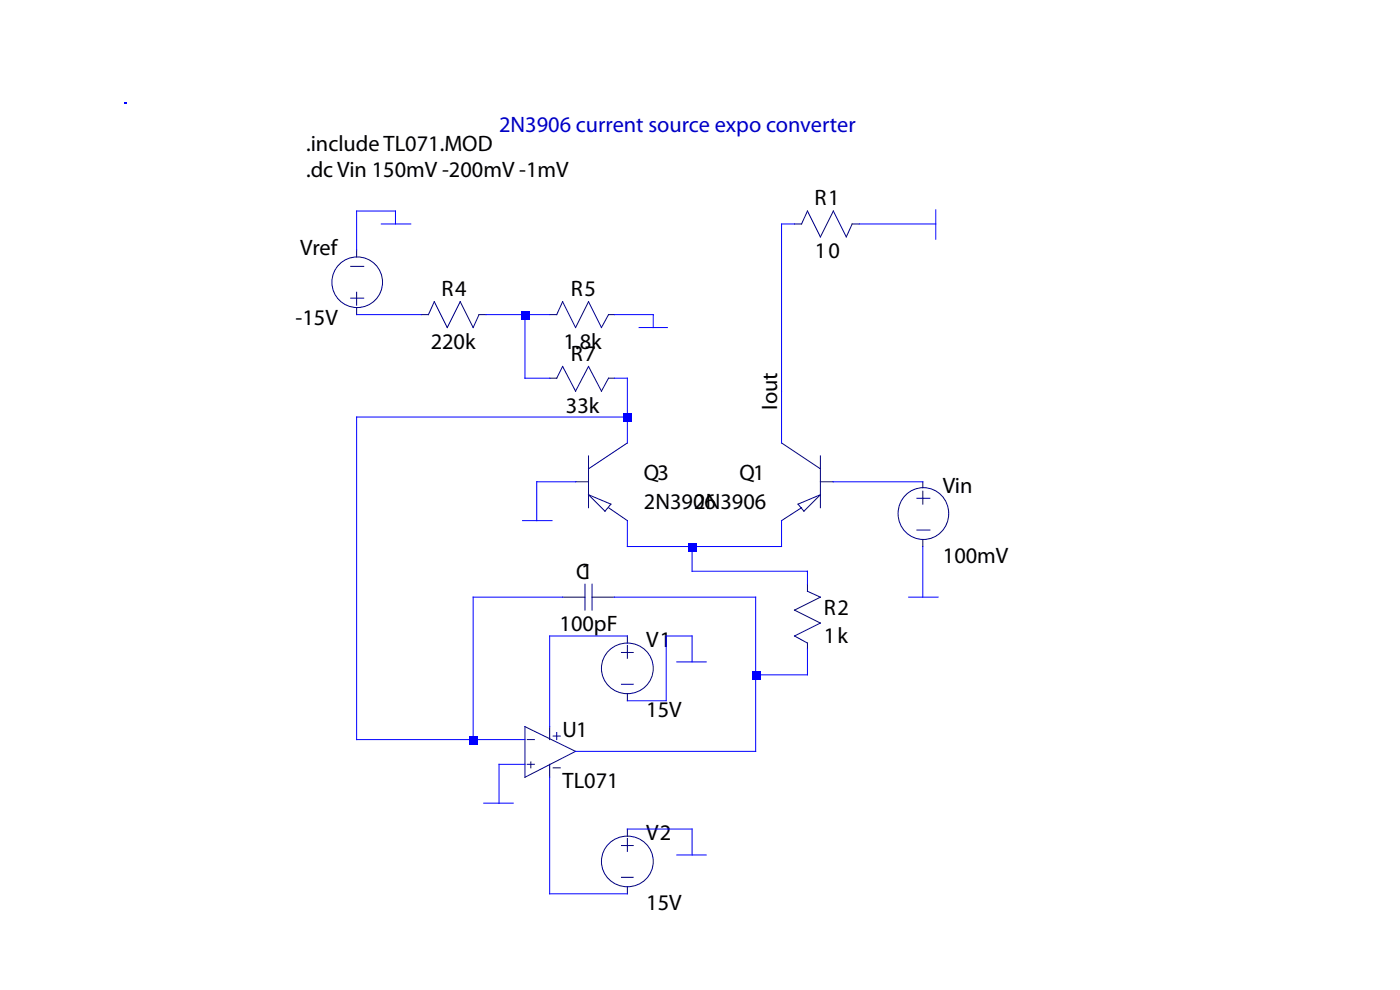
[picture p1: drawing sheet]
Version 4
SHEET 1 880 680
WIRE -304 -208 -352 -208
WIRE -304 -192 -304 -208
WIRE 192 -192 176 -192
WIRE 368 -192 272 -192
WIRE -352 -160 -352 -208
WIRE -272 -80 -352 -80
WIRE -144 -80 -192 -80
WIRE -112 -80 -144 -80
WIRE 16 -80 -32 -80
WIRE 16 -64 16 -80
WIRE -144 0 -144 -80
WIRE -112 0 -144 0
WIRE -16 0 -32 0
WIRE 176 16 176 -192
WIRE -16 48 -16 0
WIRE -16 48 -352 48
WIRE -16 80 -16 48
WIRE 176 80 176 16
WIRE -80 128 -128 128
WIRE 352 128 240 128
WIRE -128 176 -128 128
WIRE -16 208 -16 176
WIRE 64 208 -16 208
WIRE 176 208 176 176
WIRE 176 208 64 208
WIRE 64 240 64 208
WIRE 208 240 64 240
WIRE 208 256 208 240
WIRE -96 272 -208 272
WIRE 144 272 -32 272
WIRE 352 272 352 208
WIRE -16 320 -112 320
WIRE 64 320 32 320
WIRE 64 352 64 320
WIRE 144 368 144 272
WIRE 208 368 208 336
WIRE 208 368 144 368
WIRE 32 400 32 320
WIRE 32 400 -16 400
WIRE -112 432 -112 320
WIRE -352 448 -352 48
WIRE -208 448 -208 272
WIRE -208 448 -352 448
WIRE -144 448 -208 448
WIRE 144 464 144 368
WIRE 144 464 -80 464
WIRE -144 480 -176 480
WIRE -176 528 -176 480
WIRE 64 560 -16 560
WIRE 64 592 64 560
WIRE -112 640 -112 496
WIRE -16 640 -112 640
FLAG -304 -192 0
FLAG 352 272 0
FLAG 64 352 0
FLAG 64 592 0
FLAG -176 528 0
FLAG 176 16 Iout
FLAG 368 -192 0
FLAG -128 176 0
FLAG 16 -64 0
SYMBOL voltage -352 -64 R180
WINDOW 0 24 104 Left 0
WINDOW 3 24 16 Left 0
WINDOW 123 0 0 Left 0
WINDOW 39 0 0 Left 0
SYMATTR InstName Vref
SYMATTR Value -15V
SYMBOL voltage 352 112 R0
WINDOW 123 0 0 Left 0
WINDOW 39 0 0 Left 0
SYMATTR InstName Vin
SYMATTR Value 100mV
SYMBOL Opamps\\opamp2 -112 400 R0
SYMATTR InstName U1
SYMATTR Value TL071
SYMBOL voltage -16 304 R0
WINDOW 123 0 0 Left 0
WINDOW 39 0 0 Left 0
SYMATTR InstName V1
SYMATTR Value 15V
SYMBOL voltage -16 544 R0
WINDOW 123 0 0 Left 0
WINDOW 39 0 0 Left 0
SYMATTR InstName V2
SYMATTR Value 15V
SYMBOL cap -32 256 R90
WINDOW 0 0 32 VBottom 0
WINDOW 3 32 32 VTop 0
SYMATTR InstName C1
SYMATTR Value 100pF
SYMBOL pnp -80 80 R0
SYMATTR InstName Q3
SYMATTR Value 2N3906
SYMBOL pnp 240 80 M0
SYMATTR InstName Q1
SYMATTR Value 2N3906
SYMBOL res 288 -208 R90
WINDOW 0 0 56 VBottom 0
WINDOW 3 32 56 VTop 0
SYMATTR InstName R1
SYMATTR Value 10
SYMBOL res 192 240 R0
SYMATTR InstName R2
SYMATTR Value 1k
SYMBOL res -176 -96 R90
WINDOW 0 0 56 VBottom 0
WINDOW 3 32 56 VTop 0
SYMATTR InstName R4
SYMATTR Value 220k
SYMBOL res -16 -96 R90
WINDOW 0 0 56 VBottom 0
WINDOW 3 32 56 VTop 0
SYMATTR InstName R5
SYMATTR Value 1.8k
SYMBOL res -16 -16 R90
WINDOW 0 0 56 VBottom 0
WINDOW 3 32 56 VTop 0
SYMATTR InstName R7
SYMATTR Value 33k
TEXT -416 -296 Left 0 !.include TL071.MOD
TEXT -416 -264 Left 0 !.dc Vin 150mV -200mV -1mV
TEXT -176 -320 Left 0 ;2N3906 current source expo converter
